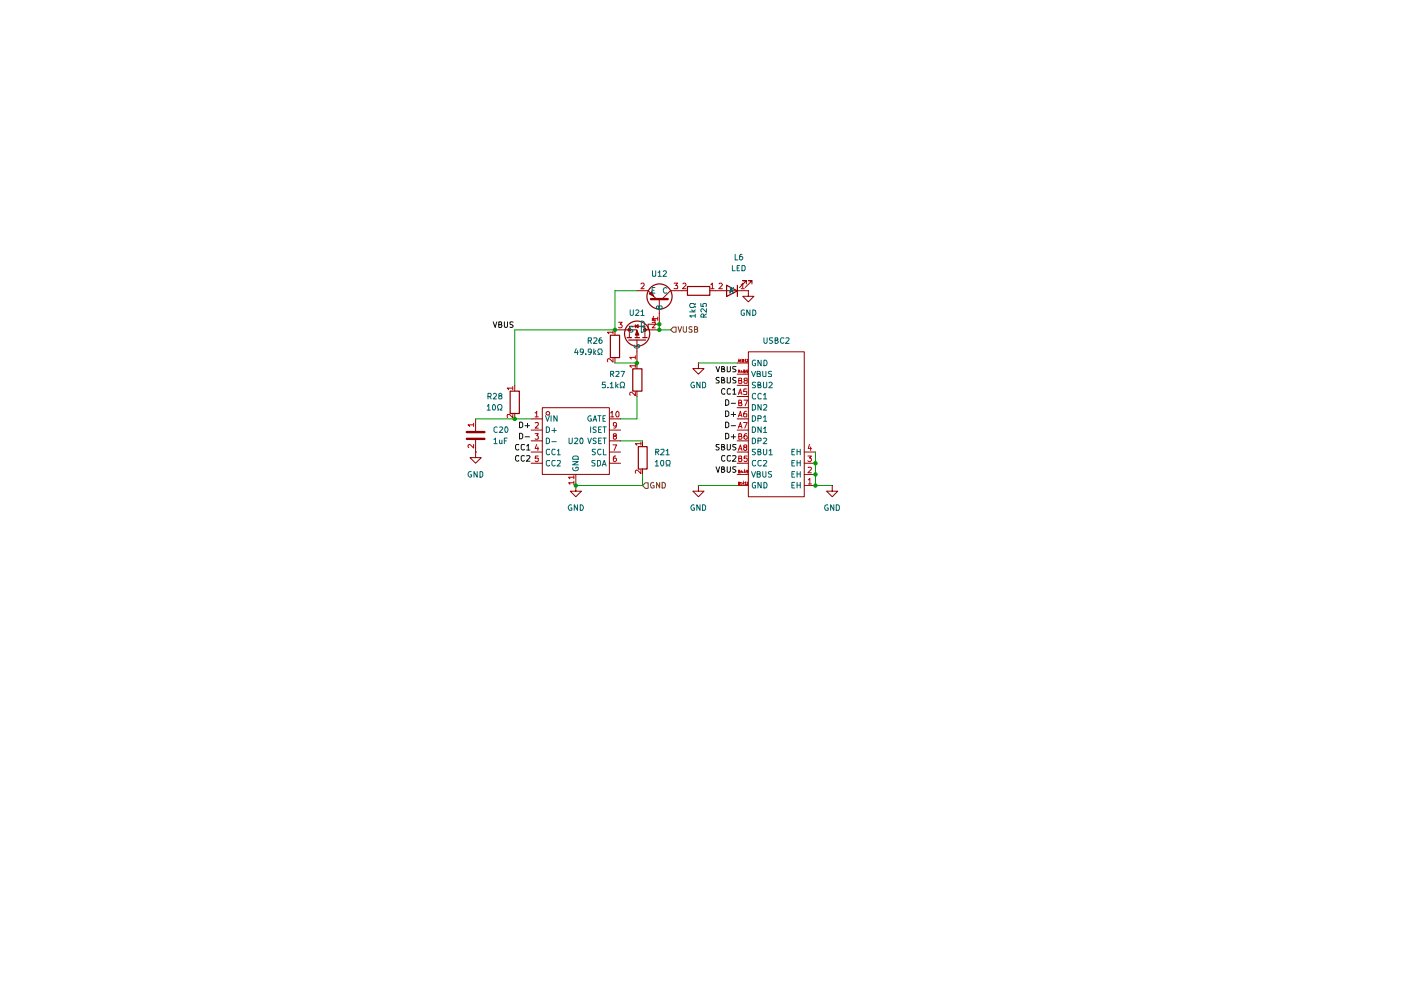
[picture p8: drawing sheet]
(kicad_sch
 (version 20260306)
 (generator "eeschema")
 (generator_version "10.0")
 (paper "A4")
 (lib_symbols
  (symbol "Custom_Symbols:10Res" (exclude_from_sim no) (in_bom yes) (on_board yes)
   (in_pos_files yes)
   (duplicate_pin_numbers_are_jumpers no)
   (property "Reference" "R" (at 2.032 1.016 0) (show_name no) (do_not_autoplace no) (effects (font (size 1.27 1.27))))
   (property "Value" "10Ω" (at 3.302 -1.016 0) (show_name no) (do_not_autoplace no) (effects (font (size 1.27 1.27))))
   (property "Footprint" "Resistor_SMD:R_0805_2012Metric_Pad1.20x1.40mm_HandSolder" (at 0 0 0) (show_name no) (do_not_autoplace no) (hide yes) (effects (font (size 1.27 1.27))))
   (property "Datasheet" "" (at 0 0 0) (show_name no) (do_not_autoplace no) (hide yes) (effects (font (size 1.27 1.27))))
   (property "Description" "" (at 0 0 0) (show_name no) (do_not_autoplace no) (hide yes) (effects (font (size 1.27 1.27))))
   (symbol "10Res_0_1"
    (rectangle (start -1.016 2.54) (end 1.016 -2.54) (stroke (width 0.254) (type default)) (fill (type none))))
   (symbol "10Res_1_1"
    (pin passive line (at 0 3.81 270) (length 1.27) (name "" (effects (font (size 1.27 1.27)))) (number "1" (effects (font (size 1.27 1.27)))))
    (pin passive line (at 0 -3.81 90) (length 1.27) (name "" (effects (font (size 1.27 1.27)))) (number "2" (effects (font (size 1.27 1.27))))))
   (embedded_fonts no))
  (symbol "Custom_Symbols:1kRes" (exclude_from_sim no) (in_bom yes) (on_board yes)
   (in_pos_files yes)
   (duplicate_pin_numbers_are_jumpers no)
   (property "Reference" "R" (at 2.032 1.016 0) (show_name no) (do_not_autoplace no) (effects (font (size 1.27 1.27))))
   (property "Value" "1kΩ" (at 3.302 -1.27 0) (show_name no) (do_not_autoplace no) (effects (font (size 1.27 1.27))))
   (property "Footprint" "Resistor_SMD:R_0805_2012Metric_Pad1.20x1.40mm_HandSolder" (at 0 0 0) (show_name no) (do_not_autoplace no) (hide yes) (effects (font (size 1.27 1.27))))
   (property "Datasheet" "" (at 0 0 0) (show_name no) (do_not_autoplace no) (hide yes) (effects (font (size 1.27 1.27))))
   (property "Description" "" (at 0 0 0) (show_name no) (do_not_autoplace no) (hide yes) (effects (font (size 1.27 1.27))))
   (symbol "1kRes_0_1"
    (rectangle (start -1.016 2.54) (end 1.016 -2.54) (stroke (width 0.254) (type default)) (fill (type none))))
   (symbol "1kRes_1_1"
    (pin passive line (at 0 3.81 270) (length 1.27) (name "" (effects (font (size 1.27 1.27)))) (number "1" (effects (font (size 1.27 1.27)))))
    (pin passive line (at 0 -3.81 90) (length 1.27) (name "" (effects (font (size 1.27 1.27)))) (number "2" (effects (font (size 1.27 1.27))))))
   (embedded_fonts no))
  (symbol "Custom_Symbols:1uF_Cap" (exclude_from_sim no) (in_bom yes) (on_board yes)
   (in_pos_files yes)
   (duplicate_pin_numbers_are_jumpers no)
   (property "Reference" "C" (at 2.032 -3.048 0) (show_name no) (do_not_autoplace no) (effects (font (size 1.27 1.27))))
   (property "Value" "1uF" (at 3.302 -5.08 0) (show_name no) (do_not_autoplace no) (effects (font (size 1.27 1.27))))
   (property "Footprint" "Capacitor_SMD:C_0805_2012Metric_Pad1.18x1.45mm_HandSolder" (at 0 0 0) (show_name no) (do_not_autoplace no) (hide yes) (effects (font (size 1.27 1.27))))
   (property "Datasheet" "" (at 0 0 0) (show_name no) (do_not_autoplace no) (hide yes) (effects (font (size 1.27 1.27))))
   (property "Description" "" (at 0 0 0) (show_name no) (do_not_autoplace no) (hide yes) (effects (font (size 1.27 1.27))))
   (symbol "1uF_Cap_0_1"
    (polyline (pts (xy -2.032 0.762) (xy 2.032 0.762)) (stroke (width 0.508) (type default)) (fill (type none)))
    (polyline (pts (xy -2.032 -0.762) (xy 2.032 -0.762)) (stroke (width 0.508) (type default)) (fill (type none))))
   (symbol "1uF_Cap_1_1"
    (pin passive line (at 0 3.81 270) (length 2.794) (name "" (effects (font (size 1.27 1.27)))) (number "1" (effects (font (size 1.27 1.27)))))
    (pin passive line (at 0 -3.81 90) (length 2.794) (name "" (effects (font (size 1.27 1.27)))) (number "2" (effects (font (size 1.27 1.27))))))
   (embedded_fonts no))
  (symbol "Custom_Symbols:49.9kRes" (exclude_from_sim no) (in_bom yes) (on_board yes)
   (in_pos_files yes)
   (duplicate_pin_numbers_are_jumpers no)
   (property "Reference" "R" (at 2.032 1.016 0) (show_name no) (do_not_autoplace no) (effects (font (size 1.27 1.27))))
   (property "Value" "49.9kΩ" (at 4.826 -1.016 0) (show_name no) (do_not_autoplace no) (effects (font (size 1.27 1.27))))
   (property "Footprint" "Resistor_SMD:R_0805_2012Metric_Pad1.20x1.40mm_HandSolder" (at 0 0 0) (show_name no) (do_not_autoplace no) (hide yes) (effects (font (size 1.27 1.27))))
   (property "Datasheet" "" (at 0 0 0) (show_name no) (do_not_autoplace no) (hide yes) (effects (font (size 1.27 1.27))))
   (property "Description" "" (at 0 0 0) (show_name no) (do_not_autoplace no) (hide yes) (effects (font (size 1.27 1.27))))
   (symbol "49.9kRes_0_1"
    (rectangle (start -1.016 -2.54) (end 1.016 2.54) (stroke (width 0.254) (type default)) (fill (type none))))
   (symbol "49.9kRes_1_1"
    (pin passive line (at 0 3.81 270) (length 1.27) (name "" (effects (font (size 1.27 1.27)))) (number "1" (effects (font (size 1.27 1.27)))))
    (pin passive line (at 0 -3.81 90) (length 1.27) (name "" (effects (font (size 1.27 1.27)))) (number "2" (effects (font (size 1.27 1.27))))))
   (embedded_fonts no))
  (symbol "Custom_Symbols:5.1kRes" (exclude_from_sim no) (in_bom yes) (on_board yes)
   (in_pos_files yes)
   (duplicate_pin_numbers_are_jumpers no)
   (property "Reference" "R" (at 2.032 1.016 0) (show_name no) (do_not_autoplace no) (effects (font (size 1.27 1.27))))
   (property "Value" "5.1kΩ" (at 4.064 -1.016 0) (show_name no) (do_not_autoplace no) (effects (font (size 1.27 1.27))))
   (property "Footprint" "Resistor_SMD:R_0805_2012Metric_Pad1.20x1.40mm_HandSolder" (at 0 0 0) (show_name no) (do_not_autoplace no) (hide yes) (effects (font (size 1.27 1.27))))
   (property "Datasheet" "" (at 0 0 0) (show_name no) (do_not_autoplace no) (hide yes) (effects (font (size 1.27 1.27))))
   (property "Description" "" (at 0 0 0) (show_name no) (do_not_autoplace no) (hide yes) (effects (font (size 1.27 1.27))))
   (symbol "5.1kRes_0_1"
    (rectangle (start -1.016 -2.54) (end 1.016 2.54) (stroke (width 0.254) (type default)) (fill (type none))))
   (symbol "5.1kRes_1_1"
    (pin passive line (at 0 3.81 270) (length 1.27) (name "" (effects (font (size 1.27 1.27)))) (number "1" (effects (font (size 1.27 1.27)))))
    (pin passive line (at 0 -3.81 90) (length 1.27) (name "" (effects (font (size 1.27 1.27)))) (number "2" (effects (font (size 1.27 1.27))))))
   (embedded_fonts no))
  (symbol "Custom_Symbols:LED" (exclude_from_sim no) (in_bom yes) (on_board yes)
   (in_pos_files yes)
   (duplicate_pin_numbers_are_jumpers no)
   (property "Reference" "L" (at 0 -2.286 0) (show_name no) (do_not_autoplace no) (effects (font (size 1.27 1.27))))
   (property "Value" "LED" (at 0 -4.064 0) (show_name no) (do_not_autoplace no) (effects (font (size 1.27 1.27))))
   (property "Footprint" "LED_SMD:LED_0805_2012Metric_Pad1.15x1.40mm_HandSolder" (at 0 0 0) (show_name no) (do_not_autoplace no) (hide yes) (effects (font (size 1.27 1.27))))
   (property "Datasheet" "" (at 0 0 0) (show_name no) (do_not_autoplace no) (hide yes) (effects (font (size 1.27 1.27))))
   (property "Description" "" (at 0 0 0) (show_name no) (do_not_autoplace no) (hide yes) (effects (font (size 1.27 1.27))))
   (symbol "LED_0_1"
    (polyline (pts (xy -3.048 -0.762) (xy -4.572 -2.286) (xy -3.81 -2.286) (xy -4.572 -2.286) (xy -4.572 -1.524)) (stroke (width 0) (type default)) (fill (type none)))
    (polyline (pts (xy -1.778 -0.762) (xy -3.302 -2.286) (xy -2.54 -2.286) (xy -3.302 -2.286) (xy -3.302 -1.524)) (stroke (width 0) (type default)) (fill (type none)))
    (polyline (pts (xy -1.27 0) (xy 1.27 0)) (stroke (width 0) (type default)) (fill (type none)))
    (polyline (pts (xy -1.27 -1.27) (xy -1.27 1.27)) (stroke (width 0.254) (type default)) (fill (type none)))
    (polyline (pts (xy 1.27 -1.27) (xy 1.27 1.27) (xy -1.27 0) (xy 1.27 -1.27)) (stroke (width 0.254) (type default)) (fill (type none))))
   (symbol "LED_1_1"
    (pin passive line (at -3.81 0 0) (length 2.54) (name "K" (effects (font (size 1.27 1.27)))) (number "1" (effects (font (size 1.27 1.27)))))
    (pin passive line (at 3.81 0 180) (length 2.54) (name "A" (effects (font (size 1.27 1.27)))) (number "2" (effects (font (size 1.27 1.27))))))
   (embedded_fonts no))
  (symbol "Ideal_Diode:PMOS" (exclude_from_sim no) (in_bom yes) (on_board yes)
   (in_pos_files yes)
   (duplicate_pin_numbers_are_jumpers no)
   (property "Reference" "U" (at 3.302 1.016 0) (show_name no) (do_not_autoplace no) (effects (font (size 1.27 1.27))))
   (property "Value" "" (at 0 0 0) (show_name no) (do_not_autoplace no) (effects (font (size 1.27 1.27))))
   (property "Footprint" "Package_TO_SOT_SMD:SOT-223" (at 0 0 0) (show_name no) (do_not_autoplace no) (hide yes) (effects (font (size 1.27 1.27))))
   (property "Datasheet" "" (at 0 0 0) (show_name no) (do_not_autoplace no) (hide yes) (effects (font (size 1.27 1.27))))
   (property "Description" "" (at 0 0 0) (show_name no) (do_not_autoplace no) (hide yes) (effects (font (size 1.27 1.27))))
   (symbol "PMOS_0_1"
    (polyline (pts (xy -2.286 1.905) (xy -2.286 -1.905)) (stroke (width 0.254) (type default)) (fill (type none)))
    (polyline (pts (xy -2.286 0) (xy -5.08 0)) (stroke (width 0) (type default)) (fill (type none)))
    (polyline (pts (xy -1.778 2.286) (xy -1.778 1.27)) (stroke (width 0.254) (type default)) (fill (type none)))
    (polyline (pts (xy -1.778 1.778) (xy 0.762 1.778) (xy 0.762 -1.778) (xy -1.778 -1.778)) (stroke (width 0) (type default)) (fill (type none)))
    (polyline (pts (xy -1.778 0.508) (xy -1.778 -0.508)) (stroke (width 0.254) (type default)) (fill (type none)))
    (polyline (pts (xy -1.778 -1.27) (xy -1.778 -2.286)) (stroke (width 0.254) (type default)) (fill (type none)))
    (circle (center -0.889 0) (radius 2.794) (stroke (width 0.254) (type default)) (fill (type none)))
    (polyline (pts (xy -0.254 0) (xy -1.27 0.381) (xy -1.27 -0.381) (xy -0.254 0)) (stroke (width 0) (type default)) (fill (type outline)))
    (polyline (pts (xy 0 2.54) (xy 0 1.778)) (stroke (width 0) (type default)) (fill (type none)))
    (circle (center 0 1.778) (radius 0.254) (stroke (width 0) (type default)) (fill (type outline)))
    (circle (center 0 -1.778) (radius 0.254) (stroke (width 0) (type default)) (fill (type outline)))
    (polyline (pts (xy 0 -2.54) (xy 0 0) (xy -1.778 0)) (stroke (width 0) (type default)) (fill (type none)))
    (polyline (pts (xy 0.381 -0.381) (xy 1.143 -0.381)) (stroke (width 0) (type default)) (fill (type none)))
    (polyline (pts (xy 0.762 -0.381) (xy 0.381 0.254) (xy 1.143 0.254) (xy 0.762 -0.381)) (stroke (width 0) (type default)) (fill (type none)))
    (polyline (pts (xy 1.27 2.54) (xy 0 2.54)) (stroke (width 0) (type default)) (fill (type none))))
   (symbol "PMOS_1_1"
    (pin input line (at -7.62 0 0) (length 2.54) (name "G" (effects (font (size 1.27 1.27)))) (number "1" (effects (font (size 1.27 1.27)))))
    (pin passive line (at 0 5.08 270) (length 2.54) (name "D" (effects (font (size 1.27 1.27)))) (number "2" (effects (font (size 1.27 1.27)))))
    (pin passive line (at 0 -5.08 90) (length 2.54) (name "S" (effects (font (size 1.27 1.27)))) (number "3" (effects (font (size 1.27 1.27)))))
    (pin passive line (at 1.27 5.08 270) (length 2.54) (name "D" (effects (font (size 1.27 1.27)))) (number "4" (effects (font (size 1.27 1.27))))))
   (embedded_fonts no))
  (symbol "Ideal_Diode:PNP" (exclude_from_sim no) (in_bom yes) (on_board yes)
   (in_pos_files yes)
   (duplicate_pin_numbers_are_jumpers no)
   (property "Reference" "U" (at 3.048 1.27 0) (show_name no) (do_not_autoplace no) (effects (font (size 1.27 1.27))))
   (property "Value" "" (at 0 0 0) (show_name no) (do_not_autoplace no) (effects (font (size 1.27 1.27))))
   (property "Footprint" "Package_TO_SOT_SMD:SOT-23" (at 0 0 0) (show_name no) (do_not_autoplace no) (hide yes) (effects (font (size 1.27 1.27))))
   (property "Datasheet" "" (at 0 0 0) (show_name no) (do_not_autoplace no) (hide yes) (effects (font (size 1.27 1.27))))
   (property "Description" "" (at 0 0 0) (show_name no) (do_not_autoplace no) (hide yes) (effects (font (size 1.27 1.27))))
   (symbol "PNP_0_1"
    (polyline (pts (xy -5.08 0) (xy -1.905 0)) (stroke (width 0.1524) (type default)) (fill (type none)))
    (polyline (pts (xy -1.905 1.905) (xy -1.905 -1.905) (xy -1.905 -1.905)) (stroke (width 0.508) (type default)) (fill (type none)))
    (polyline (pts (xy -1.905 0.635) (xy 0 2.54)) (stroke (width 0) (type default)) (fill (type none)))
    (polyline (pts (xy -1.905 -0.635) (xy 0 -2.54) (xy 0 -2.54)) (stroke (width 0) (type default)) (fill (type none)))
    (circle (center -1.27 0) (radius 2.8194) (stroke (width 0.254) (type default)) (fill (type none)))
    (polyline (pts (xy -0.254 -1.778) (xy -0.762 -2.286) (xy -1.27 -1.27) (xy -0.254 -1.778) (xy -0.254 -1.778)) (stroke (width 0) (type default)) (fill (type outline))))
   (symbol "PNP_1_1"
    (pin input line (at -7.62 0 0) (length 2.54) (name "B" (effects (font (size 1.27 1.27)))) (number "1" (effects (font (size 1.27 1.27)))))
    (pin open_emitter line (at 0 -5.08 90) (length 2.54) (name "E" (effects (font (size 1.27 1.27)))) (number "2" (effects (font (size 1.27 1.27)))))
    (pin open_collector line (at 0 5.08 270) (length 2.54) (name "C" (effects (font (size 1.27 1.27)))) (number "3" (effects (font (size 1.27 1.27))))))
   (embedded_fonts no))
  (symbol "USBPD:HUSB238_002DD" (exclude_from_sim no) (in_bom yes) (on_board yes)
   (in_pos_files yes)
   (duplicate_pin_numbers_are_jumpers no)
   (property "Reference" "U" (at 0 0 0) (show_name no) (do_not_autoplace no) (effects (font (size 1.27 1.27))))
   (property "Value" "" (at 0 0 0) (show_name no) (do_not_autoplace no) (effects (font (size 1.27 1.27))))
   (property "Footprint" "Custom_Footprints:DFN-10_L3.0-W3.0-P0.50-BL-EP2.5" (at 0 0 0) (show_name no) (do_not_autoplace no) (hide yes) (effects (font (size 1.27 1.27))))
   (property "Datasheet" "https://item.szlcsc.com/datasheet/HUSB238_002DD/8528237.html" (at 0 0 0) (show_name no) (do_not_autoplace no) (hide yes) (effects (font (size 1.27 1.27))))
   (property "Description" "Applications Function:- USB Protocol:- Number of Channels:1 Voltage - Supply:3V~25V Voltage - Supply:3V~25V Data Rate:- Operating Temperature:-40°C~+85°C Operating Temperature:-40°C~+85°C Current - Supply:3.1mA Quiescent Supply Current:-" (at 0 0 0) (show_name no) (do_not_autoplace no) (hide yes) (effects (font (size 1.27 1.27))))
   (property "Manufacturer Part" "HUSB238_002DD" (at 0 0 0) (show_name no) (do_not_autoplace no) (hide yes) (effects (font (size 1.27 1.27))))
   (property "Manufacturer" "Hynetek(慧能泰)" (at 0 0 0) (show_name no) (do_not_autoplace no) (hide yes) (effects (font (size 1.27 1.27))))
   (property "Supplier Part" "C7471904" (at 0 0 0) (show_name no) (do_not_autoplace no) (hide yes) (effects (font (size 1.27 1.27))))
   (property "Supplier" "LCSC" (at 0 0 0) (show_name no) (do_not_autoplace no) (hide yes) (effects (font (size 1.27 1.27))))
   (property "LCSC Part Name" "USB Type-C PD受电端控制芯片" (at 0 0 0) (show_name no) (do_not_autoplace no) (hide yes) (effects (font (size 1.27 1.27))))
   (symbol "HUSB238_002DD_1_0"
    (rectangle (start -7.62 -7.62) (end 7.62 7.62) (stroke (width 0) (type default)) (fill (type none)))
    (circle (center -6.35 6.35) (radius 0.381) (stroke (width 0) (type default)) (fill (type none)))
    (pin unspecified line (at -10.16 5.08 0) (length 2.54) (name "VIN" (effects (font (size 1.27 1.27)))) (number "1" (effects (font (size 1.27 1.27)))))
    (pin unspecified line (at -10.16 2.54 0) (length 2.54) (name "D+" (effects (font (size 1.27 1.27)))) (number "2" (effects (font (size 1.27 1.27)))))
    (pin unspecified line (at -10.16 0 0) (length 2.54) (name "D-" (effects (font (size 1.27 1.27)))) (number "3" (effects (font (size 1.27 1.27)))))
    (pin unspecified line (at -10.16 -2.54 0) (length 2.54) (name "CC1" (effects (font (size 1.27 1.27)))) (number "4" (effects (font (size 1.27 1.27)))))
    (pin unspecified line (at -10.16 -5.08 0) (length 2.54) (name "CC2" (effects (font (size 1.27 1.27)))) (number "5" (effects (font (size 1.27 1.27)))))
    (pin unspecified line (at 10.16 -5.08 180) (length 2.54) (name "SDA" (effects (font (size 1.27 1.27)))) (number "6" (effects (font (size 1.27 1.27)))))
    (pin unspecified line (at 10.16 -2.54 180) (length 2.54) (name "SCL" (effects (font (size 1.27 1.27)))) (number "7" (effects (font (size 1.27 1.27)))))
    (pin unspecified line (at 10.16 0 180) (length 2.54) (name "VSET" (effects (font (size 1.27 1.27)))) (number "8" (effects (font (size 1.27 1.27)))))
    (pin unspecified line (at 10.16 2.54 180) (length 2.54) (name "ISET" (effects (font (size 1.27 1.27)))) (number "9" (effects (font (size 1.27 1.27)))))
    (pin unspecified line (at 10.16 5.08 180) (length 2.54) (name "GATE" (effects (font (size 1.27 1.27)))) (number "10" (effects (font (size 1.27 1.27)))))
    (pin unspecified line (at 0 -10.16 90) (length 2.54) (name "GND" (effects (font (size 1.27 1.27)))) (number "11" (effects (font (size 1.27 1.27))))))
   (embedded_fonts no))
  (symbol "USBPD:USBCPORT" (exclude_from_sim no) (in_bom yes) (on_board yes)
   (in_pos_files yes)
   (duplicate_pin_numbers_are_jumpers no)
   (property "Reference" "USBC" (at 0 0 0) (show_name no) (do_not_autoplace no) (effects (font (size 1.27 1.27))))
   (property "Value" "" (at 0 0 0) (show_name no) (do_not_autoplace no) (effects (font (size 1.27 1.27))))
   (property "Footprint" "Custom_Footprints:USB-C_SMD-TYPE-C-31-M-12_1" (at 0 0 0) (show_name no) (do_not_autoplace no) (hide yes) (effects (font (size 1.27 1.27))))
   (property "Datasheet" "https://item.szlcsc.com/datasheet/TYPE-C-31-M-12/177331.html" (at 0 0 0) (show_name no) (do_not_autoplace no) (hide yes) (effects (font (size 1.27 1.27))))
   (property "Description" "Connector Type:Type-C Protocol Standard:- Gender:Female Mounting Type:Surface Mount, Right Angle Number of Contacts:16P Number of Ports:1 Current Rating-Power:5A Voltage Rating:20V Connect-Disconnect Life:10,000 cycles Length:7.35mm Operating Temperature:" (at 0 0 0) (show_name no) (do_not_autoplace no) (hide yes) (effects (font (size 1.27 1.27))))
   (property "Manufacturer Part" "TYPE-C-31-M-12" (at 0 0 0) (show_name no) (do_not_autoplace no) (hide yes) (effects (font (size 1.27 1.27))))
   (property "Manufacturer" "韩国韩荣" (at 0 0 0) (show_name no) (do_not_autoplace no) (hide yes) (effects (font (size 1.27 1.27))))
   (property "Supplier Part" "C165948" (at 0 0 0) (show_name no) (do_not_autoplace no) (hide yes) (effects (font (size 1.27 1.27))))
   (property "Supplier" "LCSC" (at 0 0 0) (show_name no) (do_not_autoplace no) (hide yes) (effects (font (size 1.27 1.27))))
   (property "LCSC Part Name" "Type-C 母 卧贴" (at 0 0 0) (show_name no) (do_not_autoplace no) (hide yes) (effects (font (size 1.27 1.27))))
   (symbol "USBCPORT_1_0"
    (rectangle (start -6.35 16.51) (end 6.35 -16.51) (stroke (width 0) (type default)) (fill (type none)))
    (pin unspecified line (at 8.89 -13.97 180) (length 2.54) (name "EH" (effects (font (size 1.27 1.27)))) (number "1" (effects (font (size 1.27 1.27)))))
    (pin unspecified line (at 8.89 -11.43 180) (length 2.54) (name "EH" (effects (font (size 1.27 1.27)))) (number "2" (effects (font (size 1.27 1.27)))))
    (pin unspecified line (at 8.89 -8.89 180) (length 2.54) (name "EH" (effects (font (size 1.27 1.27)))) (number "3" (effects (font (size 1.27 1.27)))))
    (pin unspecified line (at 8.89 -6.35 180) (length 2.54) (name "EH" (effects (font (size 1.27 1.27)))) (number "4" (effects (font (size 1.27 1.27)))))
    (pin unspecified line (at -8.89 13.97 0) (length 2.54) (name "GND" (effects (font (size 1.27 1.27)))) (number "A1B12" (effects (font (size 0.508 0.508)))))
    (pin unspecified line (at -8.89 11.43 0) (length 2.54) (name "VBUS" (effects (font (size 1.27 1.27)))) (number "A4B9" (effects (font (size 0.635 0.635)))))
    (pin unspecified line (at -8.89 6.35 0) (length 2.54) (name "CC1" (effects (font (size 1.27 1.27)))) (number "A5" (effects (font (size 1.27 1.27)))))
    (pin unspecified line (at -8.89 1.27 0) (length 2.54) (name "DP1" (effects (font (size 1.27 1.27)))) (number "A6" (effects (font (size 1.27 1.27)))))
    (pin unspecified line (at -8.89 -1.27 0) (length 2.54) (name "DN1" (effects (font (size 1.27 1.27)))) (number "A7" (effects (font (size 1.27 1.27)))))
    (pin unspecified line (at -8.89 -6.35 0) (length 2.54) (name "SBU1" (effects (font (size 1.27 1.27)))) (number "A8" (effects (font (size 1.27 1.27)))))
    (pin unspecified line (at -8.89 -13.97 0) (length 2.54) (name "GND" (effects (font (size 1.27 1.27)))) (number "B1A12" (effects (font (size 0.508 0.508)))))
    (pin unspecified line (at -8.89 -11.43 0) (length 2.54) (name "VBUS" (effects (font (size 1.27 1.27)))) (number "B4A9" (effects (font (size 0.635 0.635)))))
    (pin unspecified line (at -8.89 -8.89 0) (length 2.54) (name "CC2" (effects (font (size 1.27 1.27)))) (number "B5" (effects (font (size 1.27 1.27)))))
    (pin unspecified line (at -8.89 -3.81 0) (length 2.54) (name "DP2" (effects (font (size 1.27 1.27)))) (number "B6" (effects (font (size 1.27 1.27)))))
    (pin unspecified line (at -8.89 3.81 0) (length 2.54) (name "DN2" (effects (font (size 1.27 1.27)))) (number "B7" (effects (font (size 1.27 1.27)))))
    (pin unspecified line (at -8.89 8.89 0) (length 2.54) (name "SBU2" (effects (font (size 1.27 1.27)))) (number "B8" (effects (font (size 1.27 1.27))))))
   (embedded_fonts no))
  (symbol "power:GND"
   (power global)
   (pin_numbers (hide yes))
   (pin_names
    (offset 0) (hide yes)) (exclude_from_sim no) (in_bom yes) (on_board yes)
   (in_pos_files yes)
   (duplicate_pin_numbers_are_jumpers no)
   (property "Reference" "#PWR" (at 0 -6.35 0) (show_name no) (do_not_autoplace no) (hide yes) (effects (font (size 1.27 1.27))))
   (property "Value" "GND" (at 0 -3.81 0) (show_name no) (do_not_autoplace no) (effects (font (size 1.27 1.27))))
   (property "Footprint" "" (at 0 0 0) (show_name no) (do_not_autoplace no) (hide yes) (effects (font (size 1.27 1.27))))
   (property "Datasheet" "" (at 0 0 0) (show_name no) (do_not_autoplace no) (hide yes) (effects (font (size 1.27 1.27))))
   (property "Description" "Power symbol creates a global label with name \"GND\" , ground" (at 0 0 0) (show_name no) (do_not_autoplace no) (hide yes) (effects (font (size 1.27 1.27))))
   (symbol "GND_0_1"
    (polyline (pts (xy 0 0) (xy 0 -1.27) (xy 1.27 -1.27) (xy 0 -2.54) (xy -1.27 -1.27) (xy 0 -1.27)) (stroke (width 0) (type default)) (fill (type none))))
   (symbol "GND_1_1"
    (pin power_in line (at 0 0 270) (length 0) (name "" (effects (font (size 1.27 1.27)))) (number "1" (effects (font (size 1.27 1.27))))))
   (embedded_fonts no)))
 (junction
  (at 179.07 102.87)
  (diameter 0)
  (color 0 0 0 0))
 (junction
  (at 138.43 74.93)
  (diameter 0)
  (color 0 0 0 0))
 (junction
  (at 179.07 97.79)
  (diameter 0)
  (color 0 0 0 0))
 (junction
  (at 124.46 102.87)
  (diameter 0)
  (color 0 0 0 0))
 (junction
  (at 143.51 67.31)
  (diameter 0)
  (color 0 0 0 0))
 (junction
  (at 179.07 100.33)
  (diameter 0)
  (color 0 0 0 0))
 (junction
  (at 110.49 87.63)
  (diameter 0)
  (color 0 0 0 0))
 (junction
  (at 133.35 67.31)
  (diameter 0)
  (color 0 0 0 0))
 (junction
  (at 143.51 66.04)
  (diameter 0)
  (color 0 0 0 0))
 (wire
  (pts (xy 133.35 74.93) (xy 138.43 74.93))
  (stroke (width 0) (type default)))
 (wire
  (pts (xy 143.51 66.04) (xy 143.51 67.31))
  (stroke (width 0) (type default)))
 (wire
  (pts (xy 138.43 87.63) (xy 138.43 82.55))
  (stroke (width 0) (type default)))
 (wire
  (pts (xy 133.35 58.42) (xy 138.43 58.42))
  (stroke (width 0) (type default)))
 (wire
  (pts (xy 110.49 80.01) (xy 110.49 67.31))
  (stroke (width 0) (type default)))
 (wire
  (pts (xy 143.51 67.31) (xy 146.05 67.31))
  (stroke (width 0) (type default)))
 (wire
  (pts (xy 110.49 67.31) (xy 133.35 67.31))
  (stroke (width 0) (type default)))
 (wire
  (pts (xy 179.07 102.87) (xy 182.88 102.87))
  (stroke (width 0) (type default)))
 (wire
  (pts (xy 110.49 87.63) (xy 114.3 87.63))
  (stroke (width 0) (type default)))
 (wire
  (pts (xy 152.4 74.93) (xy 161.29 74.93))
  (stroke (width 0) (type default)))
 (wire
  (pts (xy 139.7 100.33) (xy 139.7 102.87))
  (stroke (width 0) (type default)))
 (wire
  (pts (xy 133.35 67.31) (xy 133.35 58.42))
  (stroke (width 0) (type default)))
 (wire
  (pts (xy 134.62 92.71) (xy 139.7 92.71))
  (stroke (width 0) (type default)))
 (wire
  (pts (xy 179.07 95.25) (xy 179.07 97.79))
  (stroke (width 0) (type default)))
 (wire
  (pts (xy 134.62 87.63) (xy 138.43 87.63))
  (stroke (width 0) (type default)))
 (wire
  (pts (xy 139.7 102.87) (xy 124.46 102.87))
  (stroke (width 0) (type default)))
 (wire
  (pts (xy 179.07 100.33) (xy 179.07 102.87))
  (stroke (width 0) (type default)))
 (wire
  (pts (xy 179.07 97.79) (xy 179.07 100.33))
  (stroke (width 0) (type default)))
 (wire
  (pts (xy 101.6 87.63) (xy 110.49 87.63))
  (stroke (width 0) (type default)))
 (wire
  (pts (xy 152.4 102.87) (xy 161.29 102.87))
  (stroke (width 0) (type default)))
 (label "CC2"
  (at 114.3 97.79 180)
  (effects (font (size 1.27 1.27)) (justify right bottom)))
 (label "D+"
  (at 114.3 90.17 180)
  (effects (font (size 1.27 1.27)) (justify right bottom)))
 (label "CC1"
  (at 114.3 95.25 180)
  (effects (font (size 1.27 1.27)) (justify right bottom)))
 (label "D+"
  (at 161.29 92.71 180)
  (effects (font (size 1.27 1.27)) (justify right bottom)))
 (label "CC1"
  (at 161.29 82.55 180)
  (effects (font (size 1.27 1.27)) (justify right bottom)))
 (label "VBUS"
  (at 161.29 100.33 180)
  (effects (font (size 1.27 1.27)) (justify right bottom)))
 (label "D+"
  (at 161.29 87.63 180)
  (effects (font (size 1.27 1.27)) (justify right bottom)))
 (label "D-"
  (at 161.29 85.09 180)
  (effects (font (size 1.27 1.27)) (justify right bottom)))
 (label "CC2"
  (at 161.29 97.79 180)
  (effects (font (size 1.27 1.27)) (justify right bottom)))
 (label "D-"
  (at 161.29 90.17 180)
  (effects (font (size 1.27 1.27)) (justify right bottom)))
 (label "VBUS"
  (at 161.29 77.47 180)
  (effects (font (size 1.27 1.27)) (justify right bottom)))
 (label "SBUS"
  (at 161.29 80.01 180)
  (effects (font (size 1.27 1.27)) (justify right bottom)))
 (label "SBUS"
  (at 161.29 95.25 180)
  (effects (font (size 1.27 1.27)) (justify right bottom)))
 (label "VBUS"
  (at 110.49 67.31 180)
  (effects (font (size 1.27 1.27)) (justify right bottom)))
 (label "D-"
  (at 114.3 92.71 180)
  (effects (font (size 1.27 1.27)) (justify right bottom)))
 (hierarchical_label "GND"
  (shape input)
  (at 139.7 102.87 0)
  (effects (font (size 1.27 1.27)) (justify left)))
 (hierarchical_label "VUSB"
  (shape input)
  (at 146.05 67.31 0)
  (effects (font (size 1.27 1.27)) (justify left)))
 (symbol
  (lib_id "Custom_Symbols:10Res")
  (at 139.7 96.52 0)
  (unit 1)
  (body_style 1)
  (exclude_from_sim no)
  (in_bom yes)
  (on_board yes)
  (in_pos_files yes)
  (dnp no)
  (fields_autoplaced yes)
  (property "Reference" "R21" (at 142.24 95.2499 0) (show_name no) (do_not_autoplace no) (effects (font (size 1.27 1.27)) (justify left)))
  (property "Value" "10Ω" (at 142.24 97.7899 0) (show_name no) (do_not_autoplace no) (effects (font (size 1.27 1.27)) (justify left)))
  (property "Footprint" "Resistor_SMD:R_0805_2012Metric_Pad1.20x1.40mm_HandSolder" (at 139.7 96.52 0) (hide yes) (show_name no) (do_not_autoplace no) (effects (font (size 1.27 1.27))))
  (property "Datasheet" "" (at 139.7 96.52 0) (hide yes) (show_name no) (do_not_autoplace no) (effects (font (size 1.27 1.27))))
  (property "Description" "" (at 139.7 96.52 0) (hide yes) (show_name no) (do_not_autoplace no) (effects (font (size 1.27 1.27))))
  (pin "2")
  (pin "1"))
 (symbol
  (lib_id "Ideal_Diode:PNP")
  (at 143.51 58.42 270)
  (mirror x)
  (unit 1)
  (body_style 1)
  (exclude_from_sim no)
  (in_bom yes)
  (on_board yes)
  (in_pos_files yes)
  (dnp no)
  (property "Reference" "U12" (at 143.51 54.61 90) (show_name no) (do_not_autoplace no) (effects (font (size 1.27 1.27))))
  (property "Value" "" (at 143.51 58.42 0) (show_name no) (do_not_autoplace no) (effects (font (size 1.27 1.27))))
  (property "Footprint" "Package_TO_SOT_SMD:SOT-23" (at 143.51 58.42 0) (hide yes) (show_name no) (do_not_autoplace no) (effects (font (size 1.27 1.27))))
  (property "Datasheet" "" (at 143.51 58.42 0) (hide yes) (show_name no) (do_not_autoplace no) (effects (font (size 1.27 1.27))))
  (property "Description" "" (at 143.51 58.42 0) (hide yes) (show_name no) (do_not_autoplace no) (effects (font (size 1.27 1.27))))
  (pin "2")
  (pin "3")
  (pin "1"))
 (symbol
  (lib_id "Custom_Symbols:LED")
  (at 160.02 58.42 180)
  (unit 1)
  (body_style 1)
  (exclude_from_sim no)
  (in_bom yes)
  (on_board yes)
  (in_pos_files yes)
  (dnp no)
  (fields_autoplaced yes)
  (property "Reference" "L6" (at 161.6075 50.8 0) (show_name no) (do_not_autoplace no) (effects (font (size 1.27 1.27))))
  (property "Value" "LED" (at 161.6075 53.34 0) (show_name no) (do_not_autoplace no) (effects (font (size 1.27 1.27))))
  (property "Footprint" "LED_SMD:LED_0805_2012Metric_Pad1.15x1.40mm_HandSolder" (at 160.02 58.42 0) (hide yes) (show_name no) (do_not_autoplace no) (effects (font (size 1.27 1.27))))
  (property "Datasheet" "" (at 160.02 58.42 0) (hide yes) (show_name no) (do_not_autoplace no) (effects (font (size 1.27 1.27))))
  (property "Description" "" (at 160.02 58.42 0) (hide yes) (show_name no) (do_not_autoplace no) (effects (font (size 1.27 1.27))))
  (pin "2")
  (pin "1"))
 (symbol
  (lib_id "Custom_Symbols:1kRes")
  (at 152.4 58.42 270)
  (unit 1)
  (body_style 1)
  (exclude_from_sim no)
  (in_bom yes)
  (on_board yes)
  (in_pos_files yes)
  (dnp no)
  (fields_autoplaced yes)
  (property "Reference" "R25" (at 153.6701 60.96 0) (show_name no) (do_not_autoplace no) (effects (font (size 1.27 1.27)) (justify left)))
  (property "Value" "1kΩ" (at 151.1301 60.96 0) (show_name no) (do_not_autoplace no) (effects (font (size 1.27 1.27)) (justify left)))
  (property "Footprint" "Resistor_SMD:R_0805_2012Metric_Pad1.20x1.40mm_HandSolder" (at 152.4 58.42 0) (hide yes) (show_name no) (do_not_autoplace no) (effects (font (size 1.27 1.27))))
  (property "Datasheet" "" (at 152.4 58.42 0) (hide yes) (show_name no) (do_not_autoplace no) (effects (font (size 1.27 1.27))))
  (property "Description" "" (at 152.4 58.42 0) (hide yes) (show_name no) (do_not_autoplace no) (effects (font (size 1.27 1.27))))
  (pin "2")
  (pin "1"))
 (symbol
  (lib_id "power:GND")
  (at 163.83 58.42 0)
  (unit 1)
  (body_style 1)
  (exclude_from_sim no)
  (in_bom yes)
  (on_board yes)
  (in_pos_files yes)
  (dnp no)
  (fields_autoplaced yes)
  (property "Reference" "#PWR043" (at 163.83 64.77 0) (hide yes) (show_name no) (do_not_autoplace no) (effects (font (size 1.27 1.27))))
  (property "Value" "GND" (at 163.83 63.5 0) (show_name no) (do_not_autoplace no) (effects (font (size 1.27 1.27))))
  (property "Footprint" "" (at 163.83 58.42 0) (hide yes) (show_name no) (do_not_autoplace no) (effects (font (size 1.27 1.27))))
  (property "Datasheet" "" (at 163.83 58.42 0) (hide yes) (show_name no) (do_not_autoplace no) (effects (font (size 1.27 1.27))))
  (property "Description" "Power symbol creates a global label with name \"GND\" , ground" (at 163.83 58.42 0) (hide yes) (show_name no) (do_not_autoplace no) (effects (font (size 1.27 1.27))))
  (pin "1"))
 (symbol
  (lib_id "Ideal_Diode:PMOS")
  (at 138.43 67.31 270)
  (mirror x)
  (unit 1)
  (body_style 1)
  (exclude_from_sim no)
  (in_bom yes)
  (on_board yes)
  (in_pos_files yes)
  (dnp no)
  (property "Reference" "U21" (at 138.43 63.5 90) (show_name no) (do_not_autoplace no) (effects (font (size 1.27 1.27))))
  (property "Value" "" (at 138.43 67.31 0) (show_name no) (do_not_autoplace no) (effects (font (size 1.27 1.27))))
  (property "Footprint" "Package_TO_SOT_SMD:SOT-223" (at 138.43 67.31 0) (hide yes) (show_name no) (do_not_autoplace no) (effects (font (size 1.27 1.27))))
  (property "Datasheet" "" (at 138.43 67.31 0) (hide yes) (show_name no) (do_not_autoplace no) (effects (font (size 1.27 1.27))))
  (property "Description" "" (at 138.43 67.31 0) (hide yes) (show_name no) (do_not_autoplace no) (effects (font (size 1.27 1.27))))
  (pin "4")
  (pin "3")
  (pin "2")
  (pin "1"))
 (symbol
  (lib_id "Custom_Symbols:1uF_Cap")
  (at 101.6 91.44 0)
  (unit 1)
  (body_style 1)
  (exclude_from_sim no)
  (in_bom yes)
  (on_board yes)
  (in_pos_files yes)
  (dnp no)
  (fields_autoplaced yes)
  (property "Reference" "C20" (at 105.41 90.1699 0) (show_name no) (do_not_autoplace no) (effects (font (size 1.27 1.27)) (justify left)))
  (property "Value" "1uF" (at 105.41 92.7099 0) (show_name no) (do_not_autoplace no) (effects (font (size 1.27 1.27)) (justify left)))
  (property "Footprint" "Capacitor_SMD:C_0805_2012Metric_Pad1.18x1.45mm_HandSolder" (at 101.6 91.44 0) (hide yes) (show_name no) (do_not_autoplace no) (effects (font (size 1.27 1.27))))
  (property "Datasheet" "" (at 101.6 91.44 0) (hide yes) (show_name no) (do_not_autoplace no) (effects (font (size 1.27 1.27))))
  (property "Description" "" (at 101.6 91.44 0) (hide yes) (show_name no) (do_not_autoplace no) (effects (font (size 1.27 1.27))))
  (pin "2")
  (pin "1"))
 (symbol
  (lib_id "Custom_Symbols:49.9kRes")
  (at 133.35 71.12 0)
  (mirror y)
  (unit 1)
  (body_style 1)
  (exclude_from_sim no)
  (in_bom yes)
  (on_board yes)
  (in_pos_files yes)
  (dnp no)
  (property "Reference" "R26" (at 130.81 69.8499 0) (show_name no) (do_not_autoplace no) (effects (font (size 1.27 1.27)) (justify left)))
  (property "Value" "49.9kΩ" (at 130.81 72.3899 0) (show_name no) (do_not_autoplace no) (effects (font (size 1.27 1.27)) (justify left)))
  (property "Footprint" "Resistor_SMD:R_0805_2012Metric_Pad1.20x1.40mm_HandSolder" (at 133.35 71.12 0) (hide yes) (show_name no) (do_not_autoplace no) (effects (font (size 1.27 1.27))))
  (property "Datasheet" "" (at 133.35 71.12 0) (hide yes) (show_name no) (do_not_autoplace no) (effects (font (size 1.27 1.27))))
  (property "Description" "" (at 133.35 71.12 0) (hide yes) (show_name no) (do_not_autoplace no) (effects (font (size 1.27 1.27))))
  (pin "1")
  (pin "2"))
 (symbol
  (lib_id "power:GND")
  (at 124.46 102.87 0)
  (unit 1)
  (body_style 1)
  (exclude_from_sim no)
  (in_bom yes)
  (on_board yes)
  (in_pos_files yes)
  (dnp no)
  (fields_autoplaced yes)
  (property "Reference" "#PWR040" (at 124.46 109.22 0) (hide yes) (show_name no) (do_not_autoplace no) (effects (font (size 1.27 1.27))))
  (property "Value" "GND" (at 124.46 107.95 0) (show_name no) (do_not_autoplace no) (effects (font (size 1.27 1.27))))
  (property "Footprint" "" (at 124.46 102.87 0) (hide yes) (show_name no) (do_not_autoplace no) (effects (font (size 1.27 1.27))))
  (property "Datasheet" "" (at 124.46 102.87 0) (hide yes) (show_name no) (do_not_autoplace no) (effects (font (size 1.27 1.27))))
  (property "Description" "Power symbol creates a global label with name \"GND\" , ground" (at 124.46 102.87 0) (hide yes) (show_name no) (do_not_autoplace no) (effects (font (size 1.27 1.27))))
  (pin "1"))
 (symbol
  (lib_id "power:GND")
  (at 182.88 102.87 0)
  (unit 1)
  (body_style 1)
  (exclude_from_sim no)
  (in_bom yes)
  (on_board yes)
  (in_pos_files yes)
  (dnp no)
  (fields_autoplaced yes)
  (property "Reference" "#PWR035" (at 182.88 109.22 0) (hide yes) (show_name no) (do_not_autoplace no) (effects (font (size 1.27 1.27))))
  (property "Value" "GND" (at 182.88 107.95 0) (show_name no) (do_not_autoplace no) (effects (font (size 1.27 1.27))))
  (property "Footprint" "" (at 182.88 102.87 0) (hide yes) (show_name no) (do_not_autoplace no) (effects (font (size 1.27 1.27))))
  (property "Datasheet" "" (at 182.88 102.87 0) (hide yes) (show_name no) (do_not_autoplace no) (effects (font (size 1.27 1.27))))
  (property "Description" "Power symbol creates a global label with name \"GND\" , ground" (at 182.88 102.87 0) (hide yes) (show_name no) (do_not_autoplace no) (effects (font (size 1.27 1.27))))
  (pin "1"))
 (symbol
  (lib_id "power:GND")
  (at 152.4 102.87 0)
  (unit 1)
  (body_style 1)
  (exclude_from_sim no)
  (in_bom yes)
  (on_board yes)
  (in_pos_files yes)
  (dnp no)
  (fields_autoplaced yes)
  (property "Reference" "#PWR029" (at 152.4 109.22 0) (hide yes) (show_name no) (do_not_autoplace no) (effects (font (size 1.27 1.27))))
  (property "Value" "GND" (at 152.4 107.95 0) (show_name no) (do_not_autoplace no) (effects (font (size 1.27 1.27))))
  (property "Footprint" "" (at 152.4 102.87 0) (hide yes) (show_name no) (do_not_autoplace no) (effects (font (size 1.27 1.27))))
  (property "Datasheet" "" (at 152.4 102.87 0) (hide yes) (show_name no) (do_not_autoplace no) (effects (font (size 1.27 1.27))))
  (property "Description" "Power symbol creates a global label with name \"GND\" , ground" (at 152.4 102.87 0) (hide yes) (show_name no) (do_not_autoplace no) (effects (font (size 1.27 1.27))))
  (pin "1"))
 (symbol
  (lib_id "USBPD:USBCPORT")
  (at 170.18 88.9 0)
  (unit 1)
  (body_style 1)
  (exclude_from_sim no)
  (in_bom yes)
  (on_board yes)
  (in_pos_files yes)
  (dnp no)
  (fields_autoplaced yes)
  (property "Reference" "USBC2" (at 170.18 69.85 0) (show_name no) (do_not_autoplace no) (effects (font (size 1.27 1.27))))
  (property "Value" "" (at 170.18 88.9 0) (show_name no) (do_not_autoplace no) (effects (font (size 1.27 1.27))))
  (property "Footprint" "Custom_Footprints:USB-C_SMD-TYPE-C-31-M-12_1" (at 170.18 88.9 0) (hide yes) (show_name no) (do_not_autoplace no) (effects (font (size 1.27 1.27))))
  (property "Datasheet" "https://item.szlcsc.com/datasheet/TYPE-C-31-M-12/177331.html" (at 170.18 88.9 0) (hide yes) (show_name no) (do_not_autoplace no) (effects (font (size 1.27 1.27))))
  (property "Description" "Connector Type:Type-C Protocol Standard:- Gender:Female Mounting Type:Surface Mount, Right Angle Number of Contacts:16P Number of Ports:1 Current Rating-Power:5A Voltage Rating:20V Connect-Disconnect Life:10,000 cycles Length:7.35mm Operating Temperature:" (at 170.18 88.9 0) (hide yes) (show_name no) (do_not_autoplace no) (effects (font (size 1.27 1.27))))
  (property "Manufacturer Part" "TYPE-C-31-M-12" (at 170.18 88.9 0) (hide yes) (show_name no) (do_not_autoplace no) (effects (font (size 1.27 1.27))))
  (property "Manufacturer" "韩国韩荣" (at 170.18 88.9 0) (hide yes) (show_name no) (do_not_autoplace no) (effects (font (size 1.27 1.27))))
  (property "Supplier Part" "C165948" (at 170.18 88.9 0) (hide yes) (show_name no) (do_not_autoplace no) (effects (font (size 1.27 1.27))))
  (property "Supplier" "LCSC" (at 170.18 88.9 0) (hide yes) (show_name no) (do_not_autoplace no) (effects (font (size 1.27 1.27))))
  (property "LCSC Part Name" "Type-C 母 卧贴" (at 170.18 88.9 0) (hide yes) (show_name no) (do_not_autoplace no) (effects (font (size 1.27 1.27))))
  (pin "1")
  (pin "2")
  (pin "3")
  (pin "4")
  (pin "A1B12")
  (pin "A4B9")
  (pin "A5")
  (pin "A6")
  (pin "A7")
  (pin "A8")
  (pin "B8")
  (pin "B7")
  (pin "B6")
  (pin "B5")
  (pin "B4A9")
  (pin "B1A12"))
 (symbol
  (lib_id "power:GND")
  (at 101.6 95.25 0)
  (unit 1)
  (body_style 1)
  (exclude_from_sim no)
  (in_bom yes)
  (on_board yes)
  (in_pos_files yes)
  (dnp no)
  (fields_autoplaced yes)
  (property "Reference" "#PWR041" (at 101.6 101.6 0) (hide yes) (show_name no) (do_not_autoplace no) (effects (font (size 1.27 1.27))))
  (property "Value" "GND" (at 101.6 100.33 0) (show_name no) (do_not_autoplace no) (effects (font (size 1.27 1.27))))
  (property "Footprint" "" (at 101.6 95.25 0) (hide yes) (show_name no) (do_not_autoplace no) (effects (font (size 1.27 1.27))))
  (property "Datasheet" "" (at 101.6 95.25 0) (hide yes) (show_name no) (do_not_autoplace no) (effects (font (size 1.27 1.27))))
  (property "Description" "Power symbol creates a global label with name \"GND\" , ground" (at 101.6 95.25 0) (hide yes) (show_name no) (do_not_autoplace no) (effects (font (size 1.27 1.27))))
  (pin "1"))
 (symbol
  (lib_id "Custom_Symbols:10Res")
  (at 110.49 83.82 0)
  (mirror y)
  (unit 1)
  (body_style 1)
  (exclude_from_sim no)
  (in_bom yes)
  (on_board yes)
  (in_pos_files yes)
  (dnp no)
  (property "Reference" "R28" (at 107.95 82.5499 0) (show_name no) (do_not_autoplace no) (effects (font (size 1.27 1.27)) (justify left)))
  (property "Value" "10Ω" (at 107.95 85.0899 0) (show_name no) (do_not_autoplace no) (effects (font (size 1.27 1.27)) (justify left)))
  (property "Footprint" "Resistor_SMD:R_0805_2012Metric_Pad1.20x1.40mm_HandSolder" (at 110.49 83.82 0) (hide yes) (show_name no) (do_not_autoplace no) (effects (font (size 1.27 1.27))))
  (property "Datasheet" "" (at 110.49 83.82 0) (hide yes) (show_name no) (do_not_autoplace no) (effects (font (size 1.27 1.27))))
  (property "Description" "" (at 110.49 83.82 0) (hide yes) (show_name no) (do_not_autoplace no) (effects (font (size 1.27 1.27))))
  (pin "1")
  (pin "2"))
 (symbol
  (lib_id "power:GND")
  (at 152.4 74.93 0)
  (unit 1)
  (body_style 1)
  (exclude_from_sim no)
  (in_bom yes)
  (on_board yes)
  (in_pos_files yes)
  (dnp no)
  (fields_autoplaced yes)
  (property "Reference" "#PWR016" (at 152.4 81.28 0) (hide yes) (show_name no) (do_not_autoplace no) (effects (font (size 1.27 1.27))))
  (property "Value" "GND" (at 152.4 80.01 0) (show_name no) (do_not_autoplace no) (effects (font (size 1.27 1.27))))
  (property "Footprint" "" (at 152.4 74.93 0) (hide yes) (show_name no) (do_not_autoplace no) (effects (font (size 1.27 1.27))))
  (property "Datasheet" "" (at 152.4 74.93 0) (hide yes) (show_name no) (do_not_autoplace no) (effects (font (size 1.27 1.27))))
  (property "Description" "Power symbol creates a global label with name \"GND\" , ground" (at 152.4 74.93 0) (hide yes) (show_name no) (do_not_autoplace no) (effects (font (size 1.27 1.27))))
  (pin "1"))
 (symbol
  (lib_id "Custom_Symbols:5.1kRes")
  (at 138.43 78.74 0)
  (mirror y)
  (unit 1)
  (body_style 1)
  (exclude_from_sim no)
  (in_bom yes)
  (on_board yes)
  (in_pos_files yes)
  (dnp no)
  (property "Reference" "R27" (at 135.89 77.4699 0) (show_name no) (do_not_autoplace no) (effects (font (size 1.27 1.27)) (justify left)))
  (property "Value" "5.1kΩ" (at 135.89 80.0099 0) (show_name no) (do_not_autoplace no) (effects (font (size 1.27 1.27)) (justify left)))
  (property "Footprint" "Resistor_SMD:R_0805_2012Metric_Pad1.20x1.40mm_HandSolder" (at 138.43 78.74 0) (hide yes) (show_name no) (do_not_autoplace no) (effects (font (size 1.27 1.27))))
  (property "Datasheet" "" (at 138.43 78.74 0) (hide yes) (show_name no) (do_not_autoplace no) (effects (font (size 1.27 1.27))))
  (property "Description" "" (at 138.43 78.74 0) (hide yes) (show_name no) (do_not_autoplace no) (effects (font (size 1.27 1.27))))
  (pin "2")
  (pin "1"))
 (symbol
  (lib_id "USBPD:HUSB238_002DD")
  (at 124.46 92.71 0)
  (unit 1)
  (body_style 1)
  (exclude_from_sim no)
  (in_bom yes)
  (on_board yes)
  (in_pos_files yes)
  (dnp no)
  (property "Reference" "U20" (at 124.46 92.71 0) (show_name no) (do_not_autoplace no) (effects (font (size 1.27 1.27))))
  (property "Value" "" (at 124.46 92.71 0) (show_name no) (do_not_autoplace no) (effects (font (size 1.27 1.27))))
  (property "Footprint" "Custom_Footprints:DFN-10_L3.0-W3.0-P0.50-BL-EP2.5" (at 124.46 92.71 0) (hide yes) (show_name no) (do_not_autoplace no) (effects (font (size 1.27 1.27))))
  (property "Datasheet" "https://item.szlcsc.com/datasheet/HUSB238_002DD/8528237.html" (at 124.46 92.71 0) (hide yes) (show_name no) (do_not_autoplace no) (effects (font (size 1.27 1.27))))
  (property "Description" "Applications Function:- USB Protocol:- Number of Channels:1 Voltage - Supply:3V~25V Voltage - Supply:3V~25V Data Rate:- Operating Temperature:-40°C~+85°C Operating Temperature:-40°C~+85°C Current - Supply:3.1mA Quiescent Supply Current:-" (at 124.46 92.71 0) (hide yes) (show_name no) (do_not_autoplace no) (effects (font (size 1.27 1.27))))
  (property "Manufacturer Part" "HUSB238_002DD" (at 124.46 92.71 0) (hide yes) (show_name no) (do_not_autoplace no) (effects (font (size 1.27 1.27))))
  (property "Manufacturer" "Hynetek(慧能泰)" (at 124.46 92.71 0) (hide yes) (show_name no) (do_not_autoplace no) (effects (font (size 1.27 1.27))))
  (property "Supplier Part" "C7471904" (at 124.46 92.71 0) (hide yes) (show_name no) (do_not_autoplace no) (effects (font (size 1.27 1.27))))
  (property "Supplier" "LCSC" (at 124.46 92.71 0) (hide yes) (show_name no) (do_not_autoplace no) (effects (font (size 1.27 1.27))))
  (property "LCSC Part Name" "USB Type-C PD受电端控制芯片" (at 124.46 92.71 0) (hide yes) (show_name no) (do_not_autoplace no) (effects (font (size 1.27 1.27))))
  (pin "9")
  (pin "10")
  (pin "8")
  (pin "11")
  (pin "2")
  (pin "1")
  (pin "7")
  (pin "5")
  (pin "6")
  (pin "3")
  (pin "4")))
